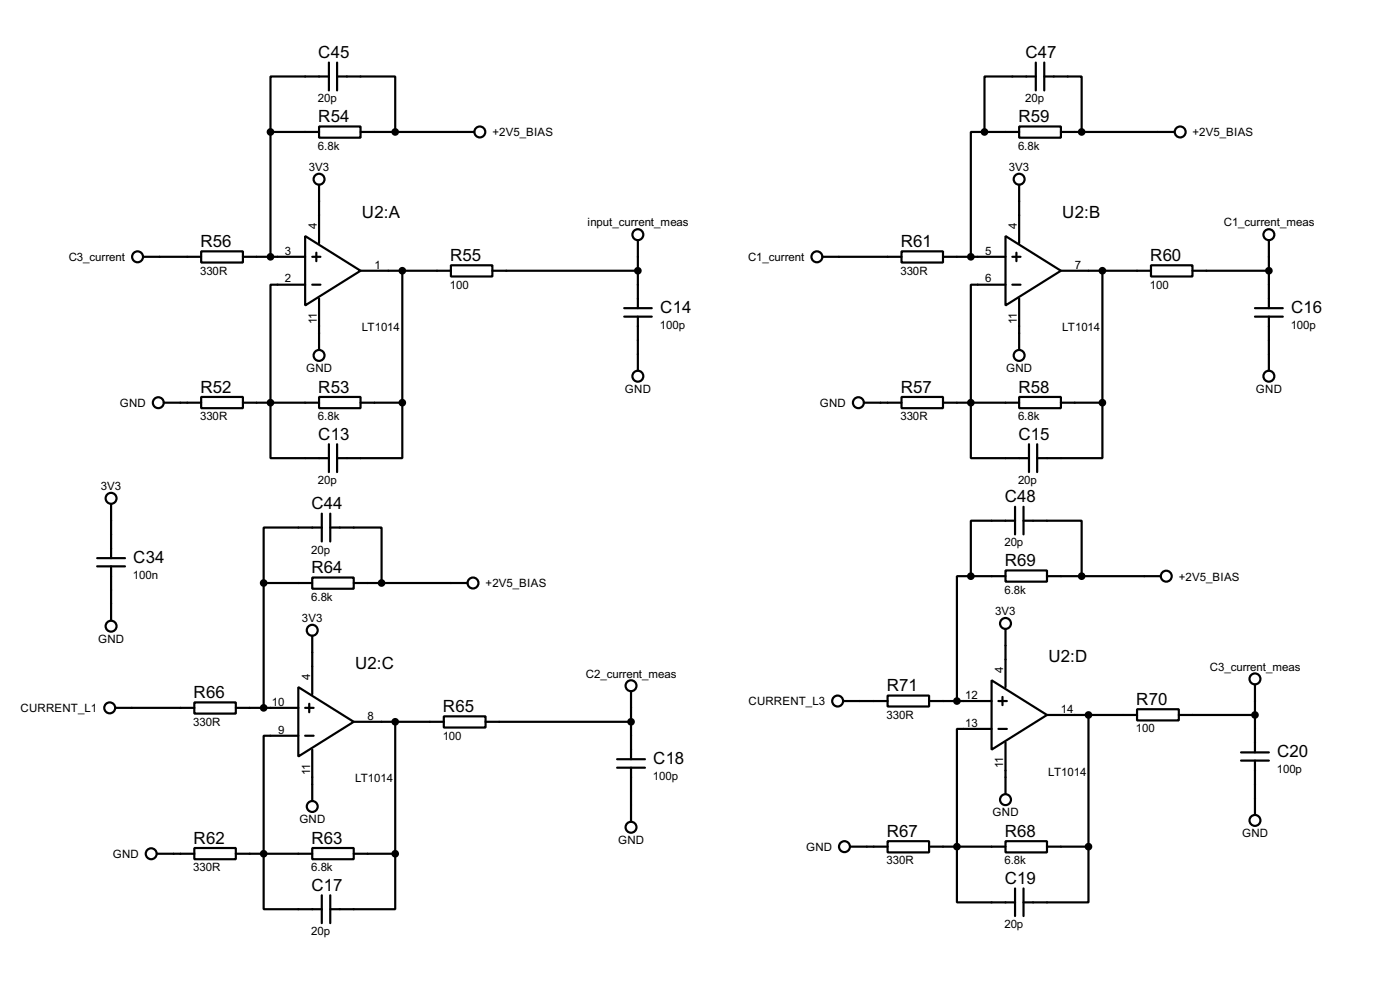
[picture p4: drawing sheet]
<svg xmlns="http://www.w3.org/2000/svg" width="256mm" height="180mm" viewBox="0 0 256 180" stroke-linecap="round" stroke-linejoin="round" font-family="sans-serif">
<g fill="none" stroke="#000" stroke-width=".4">
<path d="M60.3 14h-10.7v10.2M60.3 11.5v5.1M61.8 14h10.6v10.2M61.8 11.5v5.1M189.8 14h-9.4v10.2M189.8 11.5v5.1M191.3 14h6.9v10.2M191.3 11.5v5.1M49.6 24.2h8.9M49.6 24.2v22.8M58.5 23.2h7.6v2h-7.6zM58.5 33.8v10.7"/>
<path d="M66.1 24.2h20.8M180.4 24.2h-2.5v22.8M180.4 24.2h6.3M186.7 23.2h7.7v2h-7.7zM186.7 33.8v10.7M194.4 24.2h20.8M26.2 47h10.7M36.9 46h7.6v2.1h-7.6zM44.5 47h11.4M55.9 43.2l10.2 6.4-10.2 6.3zM55.9 52.1h-6.3v31.8h10.7M57.2 47h1.5"/>
<path d="M57.2 52.1h1.5M58 46.3v1.5M58.5 54.7v9.4M66.1 49.6h16.5M73.7 49.6v24.1M82.6 48.6h7.6v2h-7.6zM90.2 49.6h26.7M114.4 58h5M114.4 56.4h5M116.9 44v12.4M116.9 58v9.9M150.7 47h14.5"/>
<path d="M165.2 46h7.6v2.1h-7.6zM172.8 47h11.4M184.2 43.2l10.2 6.4-10.2 6.3zM184.2 52.1h-6.3v31.8h10.6M185.5 47h1.5M185.5 52.1h1.5M186.2 46.3v1.5M186.7 54.7v9.4M194.4 49.6h16.5M202 49.6v24.1M210.9 48.6h7.6v2h-7.6zM218.5 49.6h14"/>
<path d="M229.9 58h5.1M229.9 56.4h5.1M232.5 44v12.4M232.5 58v9.9M30 73.7h6.9M36.9 72.7h7.6v2h-7.6zM44.5 73.7h14M58.5 72.7h7.6v2h-7.6zM66.1 73.7h7.6M73.7 73.7v10.2h-11.9M158.3 73.7h6.9M165.2 72.7h7.6v2h-7.6z"/>
<path d="M172.8 73.7h13.9M186.7 72.7h7.7v2h-7.7zM194.4 73.7h7.6M202 73.7v10.2h-12M20.4 92.3v9.9M59 96.6h-10.7v10.1M59 94v5.1M60.3 81.3v5.1M60.5 96.6h9.4v10.1M60.5 94v5.1M61.8 81.3v5.1M186 95.3h-8.1v10.2"/>
<path d="M186 92.8v5M187.5 95.3h10.7v10.2M187.5 92.8v5M188.5 81.3v5.1M190 81.3v5.1M17.8 102.2h5.1M17.8 103.7h5.1M20.4 103.7v9.9M48.3 106.7h8.9M48.3 106.7v22.9M57.2 105.7h7.6v2.1h-7.6zM57.2 116.4v10.7"/>
<path d="M64.8 106.7h20.9M177.9 105.5h-2.6v22.8M177.9 105.5h6.3M184.2 104.4h7.6v2.1h-7.6zM184.2 115.1v10.7M191.8 105.5h20.9M21.1 129.6h14.5M35.6 128.6h7.6v2h-7.6zM43.2 129.6h11.5M54.7 125.8l10.1 6.3-10.1 6.4zM54.7 134.7h-6.4v31.7h10.7M55.9 129.6h1.6"/>
<path d="M55.9 134.7h1.6M56.7 128.8v1.6M57.2 137.2v9.4M64.8 132.1h16.5M72.4 132.1v24.2M81.3 131.1h7.7v2.1h-7.7zM89 132.1h26.6M113.1 139h5.1M115.6 126.5v12.5M154.5 128.3h8.1M162.6 127.3h7.6v2h-7.6zM170.2 128.3h11.5"/>
<path d="M181.7 124.5l10.1 6.4-10.1 6.3zM181.7 133.4h-6.4v31.8h10.7M182.9 128.3h1.6M182.9 133.4h1.6M183.7 127.6v1.5M184.2 135.9v9.4M191.8 130.9h16.5M199.4 130.9v24.1M208.3 129.8h7.7v2.1h-7.7zM216 130.9h13.9M227.4 139.2h5.1M227.4 137.7h5.1"/>
<path d="M229.9 125.3v12.4M229.9 139.2v10M28.8 156.3h6.8M35.6 155.2h7.6v2.1h-7.6zM43.2 156.3h14M57.2 155.2h7.6v2.1h-7.6zM64.8 156.3h7.6M72.4 156.3v10.1h-11.9M113.1 140.5h5.1M115.6 140.5v9.9M155.8 155h6.8M162.6 154h7.6v2h-7.6z"/>
<path d="M170.2 155h14M184.2 154h7.6v2h-7.6zM191.8 155h7.6M199.4 155v10.2h-11.9M59 163.9v5.1M60.5 163.9v5.1M186 162.6v5.1M187.5 162.6v5.1"/>
<circle cx="58.4" cy="32.8" r="1"/>
<circle cx="87.9" cy="24.2" r="1"/>
<circle cx="186.7" cy="32.8" r="1"/>
<circle cx="216.2" cy="24.2" r="1"/>
<circle cx="25.2" cy="47" r="1"/>
<circle cx="116.8" cy="43" r="1"/>
<circle cx="149.6" cy="47" r="1"/>
<circle cx="232.4" cy="43" r="1"/>
<circle cx="29" cy="73.7" r="1"/>
<circle cx="58.4" cy="65.1" r="1"/>
<circle cx="116.8" cy="68.9" r="1"/>
<circle cx="157.2" cy="73.7" r="1"/>
<circle cx="186.7" cy="65.1" r="1"/>
<circle cx="232.4" cy="68.9" r="1"/>
<circle cx="20.3" cy="91.2" r="1"/>
<circle cx="20.3" cy="114.6" r="1"/>
<circle cx="57.2" cy="115.4" r="1"/>
<circle cx="86.6" cy="106.7" r="1"/>
<circle cx="184.2" cy="114.1" r="1"/>
<circle cx="213.6" cy="105.5" r="1"/>
<circle cx="20.1" cy="129.6" r="1"/>
<circle cx="115.6" cy="125.5" r="1"/>
<circle cx="153.4" cy="128.3" r="1"/>
<circle cx="229.9" cy="124.3" r="1"/>
<circle cx="27.7" cy="156.3" r="1"/>
<circle cx="57.2" cy="147.6" r="1"/>
<circle cx="115.6" cy="151.4" r="1"/>
<circle cx="154.7" cy="155" r="1"/>
<circle cx="184.2" cy="146.4" r="1"/>
<circle cx="229.9" cy="150.2" r="1"/>
</g>
<g fill="#000" stroke="#000" stroke-width=".4">
<circle cx="49.5" cy="24.2" r=".5"/>
<circle cx="72.4" cy="24.2" r=".5"/>
<circle cx="180.3" cy="24.2" r=".5"/>
<circle cx="198.1" cy="24.2" r=".5"/>
<circle cx="49.5" cy="47" r=".5"/>
<circle cx="73.7" cy="49.6" r=".5"/>
<circle cx="116.8" cy="49.6" r=".5"/>
<circle cx="177.8" cy="47" r=".5"/>
<circle cx="201.9" cy="49.6" r=".5"/>
<circle cx="232.4" cy="49.6" r=".5"/>
<circle cx="49.5" cy="73.7" r=".5"/>
<circle cx="73.7" cy="73.7" r=".5"/>
<circle cx="177.8" cy="73.7" r=".5"/>
<circle cx="201.9" cy="73.7" r=".5"/>
<circle cx="48.3" cy="106.7" r=".5"/>
<circle cx="69.9" cy="106.7" r=".5"/>
<circle cx="177.8" cy="105.5" r=".5"/>
<circle cx="198.1" cy="105.5" r=".5"/>
<circle cx="48.3" cy="129.6" r=".5"/>
<circle cx="72.4" cy="132.1" r=".5"/>
<circle cx="115.6" cy="132.1" r=".5"/>
<circle cx="175.3" cy="128.3" r=".5"/>
<circle cx="199.4" cy="130.9" r=".5"/>
<circle cx="229.9" cy="130.9" r=".5"/>
<circle cx="48.3" cy="156.3" r=".5"/>
<circle cx="72.4" cy="156.3" r=".5"/>
<circle cx="175.3" cy="155" r=".5"/>
<circle cx="199.4" cy="155" r=".5"/>
</g>
<g font-size="3.5">
<text x="58.3" y="10.6">C45</text>
<text x="187.9" y="10.6">C47</text>
<text x="58.3" y="22.4">R54</text>
<text x="186.6" y="22.4">R59</text>
<text x="66.3" y="39.9">U2:A</text>
<text x="194.6" y="39.9">U2:B</text>
<text x="36.7" y="45.2">R56</text>
<text x="82.5" y="47.8">R55</text>
<text x="165" y="45.2">R61</text>
<text x="210.7" y="47.8">R60</text>
<text x="121" y="57.4">C14</text>
<text x="236.5" y="57.4">C16</text>
<text x="36.7" y="71.9">R52</text>
<text x="58.3" y="71.9">R53</text>
<text x="165" y="71.9">R57</text>
<text x="186.6" y="71.9">R58</text>
<text x="58.3" y="80.5">C13</text>
<text x="186.6" y="80.5">C15</text>
<text x="57.1" y="93.2">C44</text>
<text x="184.1" y="92">C48</text>
<text x="24.4" y="103.1">C34</text>
<text x="57.1" y="104.9">R64</text>
<text x="184.1" y="103.6">R69</text>
<text x="65.1" y="122.4">U2:C</text>
<text x="192.1" y="121.2">U2:D</text>
<text x="35.5" y="127.8">R66</text>
<text x="81.2" y="130.3">R65</text>
<text x="162.5" y="126.5">R71</text>
<text x="208.2" y="129">R70</text>
<text x="119.7" y="139.9">C18</text>
<text x="234" y="138.6">C20</text>
<text x="35.5" y="154.4">R62</text>
<text x="57.1" y="154.4">R63</text>
<text x="162.5" y="153.2">R67</text>
<text x="184.1" y="153.2">R68</text>
<text x="184.1" y="161.8">C19</text>
<text x="57.1" y="163.1">C17</text>
</g>
<g font-size="2.4">
<text x="58.3" y="18.7">20p</text>
<text x="187.8" y="18.7">20p</text>
<text x="58.3" y="27.4">6.8k</text>
<text x="90.2" y="25">+2V5_BIAS</text>
<text x="186.5" y="27.4">6.8k</text>
<text x="218.5" y="25">+2V5_BIAS</text>
<text x="56.6" y="31.3">3V3</text>
<text x="184.8" y="31.3">3V3</text>
<text x="58.1" y="42" transform="rotate(-90 58.1 42)">4</text>
<text x="107.7" y="41.5">input_current_meas</text>
<text x="186.3" y="42" transform="rotate(-90 186.3 42)">4</text>
<text x="224.2" y="41.5">C1_current_meas</text>
<text x="12.6" y="47.8">C3_current</text>
<text x="52.2" y="46.6">3</text>
<text x="137" y="47.8">C1_current</text>
<text x="180.5" y="46.6">5</text>
<text x="36.7" y="50.3">330R</text>
<text x="52.2" y="51.7">2</text>
<text x="68.6" y="49.2">1</text>
<text x="82.4" y="52.8">100</text>
<text x="165" y="50.3">330R</text>
<text x="180.5" y="51.7">6</text>
<text x="196.9" y="49.2">7</text>
<text x="210.7" y="52.8">100</text>
<text x="58" y="59.3" transform="rotate(-90 58 59.3)">11</text>
<text x="186.3" y="59.3" transform="rotate(-90 186.3 59.3)">11</text>
<text x="66.3" y="60.7">LT1014</text>
<text x="120.9" y="60.3">100p</text>
<text x="194.6" y="60.7">LT1014</text>
<text x="236.5" y="60.3">100p</text>
<text x="56.1" y="68.1">GND</text>
<text x="114.5" y="72">GND</text>
<text x="184.3" y="68.1">GND</text>
<text x="230.1" y="72">GND</text>
<text x="21.9" y="74.5">GND</text>
<text x="36.7" y="76.9">330R</text>
<text x="58.3" y="76.9">6.8k</text>
<text x="150.2" y="74.5">GND</text>
<text x="165" y="76.9">330R</text>
<text x="186.5" y="76.9">6.8k</text>
<text x="18.5" y="89.8">3V3</text>
<text x="58.3" y="88.6">20p</text>
<text x="186.5" y="88.6">20p</text>
<text x="57" y="101.3">20p</text>
<text x="184" y="100">20p</text>
<text x="24.4" y="106">100n</text>
<text x="89" y="107.5">+2V5_BIAS</text>
<text x="216" y="106.3">+2V5_BIAS</text>
<text x="55.3" y="113.9">3V3</text>
<text x="57" y="110">6.8k</text>
<text x="182.3" y="112.6">3V3</text>
<text x="184" y="108.7">6.8k</text>
<text x="18" y="117.7">GND</text>
<text x="56.8" y="124.5" transform="rotate(-90 56.8 124.5)">4</text>
<text x="107.3" y="124">C2_current_meas</text>
<text x="183.8" y="123.2" transform="rotate(-90 183.8 123.2)">4</text>
<text x="221.6" y="122.8">C3_current_meas</text>
<text x="3.8" y="130.4">CURRENT_L1</text>
<text x="49.8" y="129.2">10</text>
<text x="67.4" y="131.7">8</text>
<text x="137.1" y="129.1">CURRENT_L3</text>
<text x="162.4" y="131.5">330R</text>
<text x="176.8" y="127.9">12</text>
<text x="194.4" y="130.5">14</text>
<text x="35.4" y="132.8">330R</text>
<text x="51" y="134.3">9</text>
<text x="81.1" y="135.4">100</text>
<text x="176.8" y="133">13</text>
<text x="208.1" y="134.1">100</text>
<text x="56.8" y="141.9" transform="rotate(-90 56.8 141.9)">11</text>
<text x="65" y="143.2">LT1014</text>
<text x="119.6" y="142.8">100p</text>
<text x="183.8" y="140.6" transform="rotate(-90 183.8 140.6)">11</text>
<text x="192" y="142">LT1014</text>
<text x="233.9" y="141.6">100p</text>
<text x="181.8" y="149.4">GND</text>
<text x="54.8" y="150.7">GND</text>
<text x="113.2" y="154.5">GND</text>
<text x="147.7" y="155.8">GND</text>
<text x="227.5" y="153.3">GND</text>
<text x="20.7" y="157.1">GND</text>
<text x="35.4" y="159.5">330R</text>
<text x="57" y="159.5">6.8k</text>
<text x="162.4" y="158.2">330R</text>
<text x="184" y="158.2">6.8k</text>
<text x="57" y="171.2">20p</text>
<text x="184" y="169.9">20p</text>
</g>
</svg>
